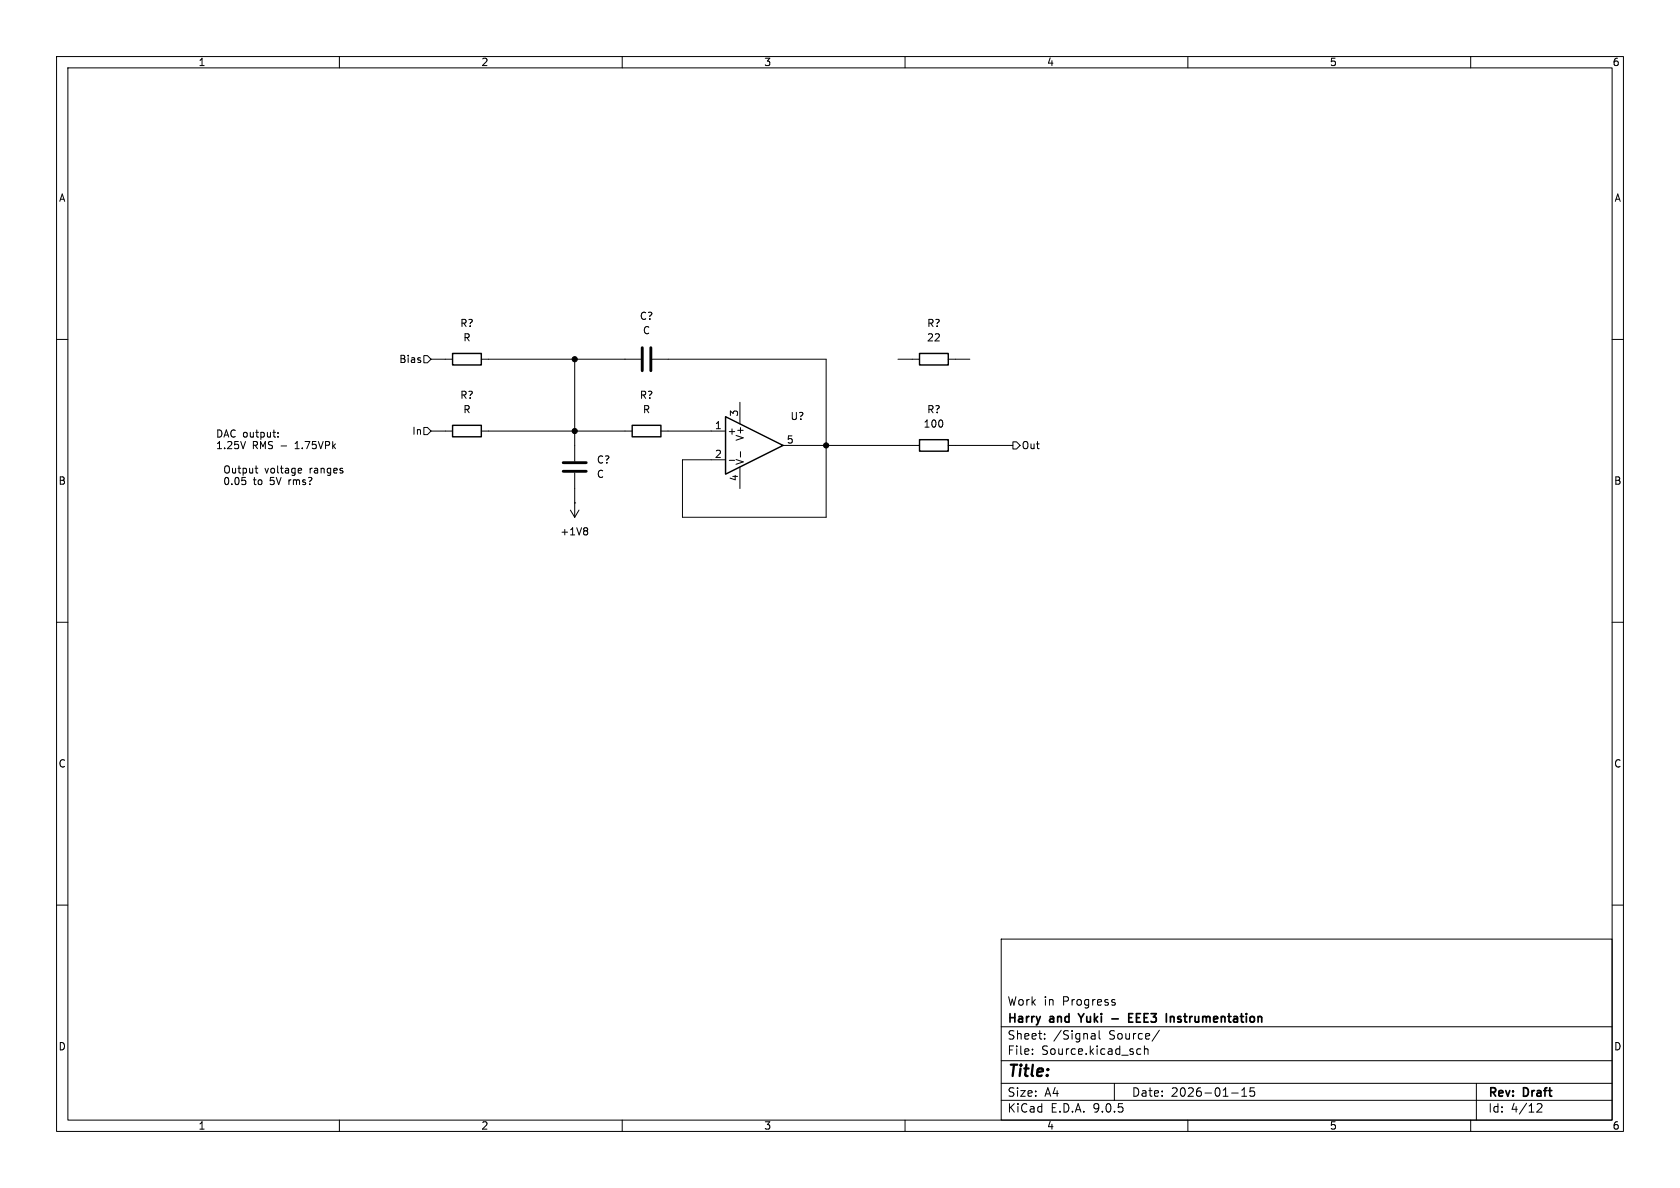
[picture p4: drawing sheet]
<svg xmlns="http://www.w3.org/2000/svg" width="297mm" height="210mm" viewBox="0 0 297 210" stroke-linecap="round" stroke-linejoin="round" font-family="sans-serif">
<g fill="none" stroke="#000" stroke-width=".18">
<path d="M10 10h277v190h-277zM12 12h273v186h-273zM60 10v2M110 10v2M160 10v2M210 10v2M260 10v2M10 60h2M43.4 78l-.4 1.3M49.1 77.2v.1M49.1 76.5v.1M74.9 62.9h.7l.6 .6-.6 .6h-.7z"/>
<path d="M74.9 75.6h.7l.6 .6-.6 .6h-.7zM76.2 76.2h3.8M76.2 63.5h3.8M85.1 76.2h26.7M85.1 63.5h28.2M101.6 63.5v18M115.3 63.5h30.7v27.9h-25.4v-10.1h7.7M116.8 76.2h11.5M130.8 71.1v3.8M130.9 79.8v1M138.4 78.7h24.2M158.7 63.5h3.9"/>
<path d="M167.6 78.7h11.5M167.6 63.5h3.8M179.1 78.1h.6l.6 .6-.6 .7h-.6zM285 60h2M43.4 85l.1 .4-.2 .2M45.1 82.8h.5M45.3 82.4v1l.3 .2M52.9 82.8h.4v.3l-.6 .1M53.3 83.6h-.4M100.8 90.2l.8 1.2M101.6 88.9h.1M101.6 83.6v7.8"/>
<path d="M102.4 90.2l-.8 1.2M103.7 93.3l.2 .2-.2 .3 .2 .3v.2l-.2 .3M128.9 81.4h1M130.8 82.6v3.8M10 110h2M285 110h2M10 160h2M177 166h108v32h-108zM196.7 177.2l.4 .1 .1 .2-.2 .2h-.3M196.7 176.7l.4 .1M285 160h2M60 198v2"/>
<path d="M110 198v2M160 198v2M177 194.5h108M177 191.5h108M177 187.5h108M177 181.5h108M182.5 186.3v.1M182.5 185.5v.1M184.7 183.6v.1M184.7 182.8v.1M193.1 182.7h.3l.2 .2v.8M193.6 183.6l-.5 .1"/>
<path d="M193.6 183.1h-.5M194.3 182.2v1.3l.2 .2M197 191.5v3M201.1 186.3h.6M201.1 185.5h.6M202.3 185.5l.2-.1 .4 .1 .1 .9M202.3 184.9v1.5M205 182.1l-1.3 2M210 198v2M217.7 193.2h1.2M219.5 193.8h.9M219.5 192.7l.5-.4v1.5"/>
<path d="M221.7 192.3h-.7v.7l.2-.1h.5l.1 .3-.1 .5-.2 .1-.5-.1M260 198v2M261 191.5v6.5M271.7 195.2l.6-.1 .2 .1 .1 .3-.9 1.1h.9"/>
</g>
<path d="M190.6 179.2l.5 .8M199.6 179.9h.5M200.3 179.2h-.7v1.5h.7M207.3 179.7l.3 .2v.8M196.6 180.1h1.1" fill="none" stroke="#000" stroke-width=".3"/>
<path d="M80 75.2h5.1v2h-5.1zM80 62.5h5.1v2h-5.1zM111.8 75.2h5v2h-5zM128.3 73.7l10.1 5-10.1 5.1zM162.6 77.7h5v2.1h-5zM162.6 62.5h5v2h-5z" fill="none" stroke="#000" stroke-width=".25"/>
<path d="M113.5 61.5v4M115.1 61.5v4M99.6 81.8h4M99.6 83.3h4" fill="none" stroke="#000" stroke-width=".51"/>
<g fill="#000" stroke="#000" stroke-width=".18">
<circle cx="101.6" cy="76.2" r=".46"/>
<circle cx="101.6" cy="63.5" r=".46"/>
<circle cx="146" cy="78.7" r=".46"/>
</g>
<text font-size="2.8" x="178" y="190.9">Title:</text>
<g font-size="2.1">
<text x="178" y="178">Work</text>
<text x="184.5" y="178">in</text>
<text x="187.9" y="178">Progress</text>
<text x="178" y="184">Sheet:</text>
<text x="178" y="181.2">Harry</text>
<text x="185.7" y="181.2">and</text>
<text x="186.2" y="184">/Signal</text>
<text x="191.5" y="181.2">Yuki</text>
<text x="196.1" y="184">Source/</text>
<text x="201.4" y="181.2">EEE3</text>
<text x="208.6" y="181.2">Instrumentation</text>
<text x="178" y="186.7">File:</text>
<text x="184.1" y="186.7">Source.kicad_sch</text>
<text x="178" y="196.9">KiCad</text>
<text x="178" y="194.1">Size:</text>
<text x="184.7" y="194.1">A4</text>
<text x="185.7" y="196.9">E.D.A.</text>
<text x="193.3" y="196.9">9.0.5</text>
<text x="200" y="194.1">Date:</text>
<text x="207" y="194.1">2026-01-15</text>
<text x="263" y="194.3">Rev:</text>
<text x="263" y="196.9">Id:</text>
<text x="267.1" y="196.9">4/12</text>
<text x="269.4" y="194.3">Draft</text>
</g>
<g font-size="1.8">
<text x="35" y="11.9">1</text>
<text x="85" y="11.9">2</text>
<text x="135" y="11.9">3</text>
<text x="185" y="11.9">4</text>
<text x="235" y="11.9">5</text>
<text x="285" y="11.9">6</text>
<text x="10.3" y="35.9">A</text>
<text x="285.3" y="35.9">A</text>
<text x="81.3" y="58">R?</text>
<text x="113" y="56.7">C?</text>
<text x="113.6" y="59.3">C</text>
<text x="163.8" y="58">R?</text>
<text x="70.5" y="64.4">Bias</text>
<text x="81.8" y="60.6">R</text>
<text x="163.8" y="60.6">22</text>
<text x="81.3" y="70.7">R?</text>
<text x="113" y="70.7">R?</text>
<text x="38.1" y="77.7">DAC output:</text>
<text x="72.8" y="77.1">In</text>
<text x="81.8" y="73.3">R</text>
<text x="113.6" y="73.3">R</text>
<text x="126.3" y="75.9">1</text>
<text x="128.5" y="77.1">+</text>
<text x="130.6" y="73.7" transform="rotate(-90 130.6 73.7)">3</text>
<text x="139.7" y="74.5">U?</text>
<text x="163.2" y="75.8">100</text>
<text x="163.8" y="73.3">R?</text>
<text x="38.1" y="79.7">1.25V</text>
<text x="44.6" y="79.7">RMS -</text>
<text x="52.4" y="79.7">1.75VPk</text>
<text x="105.4" y="82.1">C?</text>
<text x="126.3" y="81">2</text>
<text x="131.7" y="82.3" transform="rotate(-90 131.7 82.3)">V-</text>
<text x="131.7" y="78" transform="rotate(-90 131.7 78)">V+</text>
<text x="139" y="78.5">5</text>
<text x="180.5" y="79.6">Out</text>
<text x="10.3" y="85.9">B</text>
<text x="39.4" y="84">Output</text>
<text x="39.4" y="86.1">0.05</text>
<text x="44.8" y="86.1">to</text>
<text x="46.8" y="84">voltage</text>
<text x="47.8" y="86.1">5V</text>
<text x="51.3" y="86.1">rms?</text>
<text x="54.8" y="84">ranges</text>
<text x="105.4" y="84.7">C</text>
<text x="130.6" y="85.2" transform="rotate(-90 130.6 85.2)">4</text>
<text x="285.3" y="85.9">B</text>
<text x="99" y="94.8">+1V8</text>
<text x="10.3" y="135.9">C</text>
<text x="285.3" y="135.9">C</text>
<text x="10.3" y="185.9">D</text>
<text x="285.3" y="185.9">D</text>
<text x="35" y="199.9">1</text>
<text x="85" y="199.9">2</text>
<text x="135" y="199.9">3</text>
<text x="185" y="199.9">4</text>
<text x="235" y="199.9">5</text>
<text x="285" y="199.9">6</text>
</g>
</svg>
